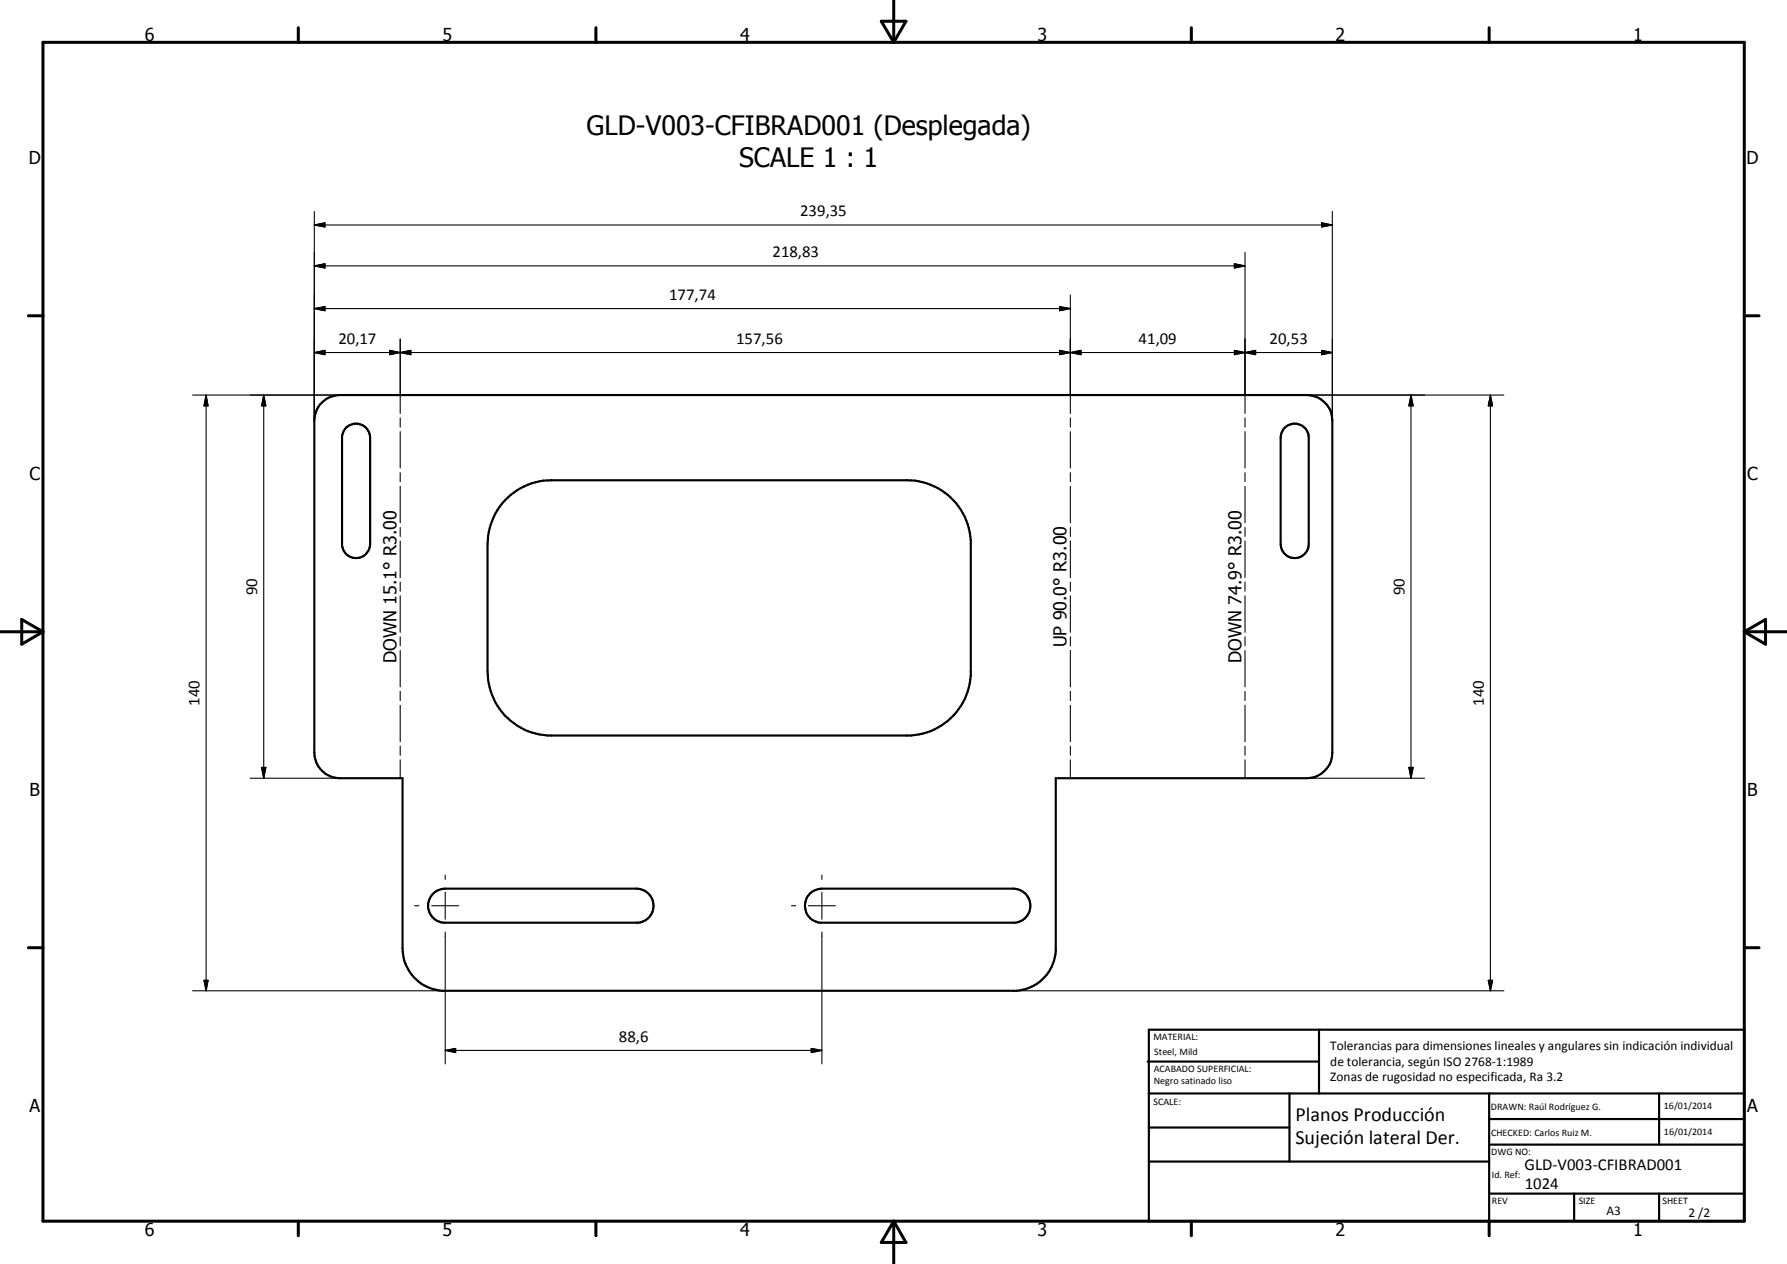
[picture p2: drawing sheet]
<svg xmlns="http://www.w3.org/2000/svg" width="420mm" height="297mm" viewBox="0 0 420 297" stroke-linecap="round" stroke-linejoin="round" font-family="sans-serif">
<g fill="none" stroke="#000" stroke-width=".51">
<path d="M75.3 95a6.1 6.1 0 0 1 4.6-2.2h227.3a6.1 6.1 0 0 1 6.1 6v78a6.1 6.1 0 0 1-6.1 6.1h-59v40.7a10.1 10.1 0 0 1-9.2 9.2h-135.1a10 10 0 0 1-9.3-10v-39.9h-14.7a6.1 6.1 0 0 1-6-6.1v-78l.5-2.2zM81.4 100.5a3.3 3.3 0 0 1 3.6-.7 3.3 3.3 0 0 1 2 3.1v24.9a3.3 3.3 0 0 1-3.1 3.4 3.3 3.3 0 0 1-3.5-2.9v-25.9l.4-1.2zM118.7 117.6a15 15 0 0 1 11-4.7h83.6a15 15 0 0 1 14.9 14v31.9a15 15 0 0 1-14 14h-85.5a15 15 0 0 1-14.1-14.9v-30.1a15.6 15.6 0 0 1 4.1-10.2zM302.1 100.5a3.3 3.3 0 0 1 3.6-.7 3.3 3.3 0 0 1 2 3.1v24.9a3.3 3.3 0 0 1-3.3 3.3 3.3 3.3 0 0 1-3.3-3.3v-24.9l.3-1.3zM101.7 210.2a3.9 3.9 0 0 1 3-1.4h44.9a4 4 0 0 1 4 3.8 4 4 0 0 1-3.5 4.2h-45.9a4 4 0 0 1-2.5-6.6zM190.6 209.8l1.2-.7 1.4-.3h45a4 4 0 0 1 4 3.8 4 4 0 0 1-3.5 4.2h-45.9a4 4 0 0 1-3.4-2.8 4 4 0 0 1 1.2-4.2zM269.8 249.5h40.3M270.1 242h140v45h-140zM270.1 257h140M303.2 257v16M310.1 242v15M350.1 257v30"/>
<path d="M390.1 257v12M270.1 265h33.1M270.1 273h80M350.1 269h60M350.1 263h60M350.1 280.5h60M370.1 280.5v6.5M390.1 280.5v6.5"/>
</g>
<g fill="none" stroke="#000" stroke-width=".25">
<path d="M73.9 52.9l2.5-.5v.9zM73.9 52.9h239.4M73.9 49.7v49.1M292.7 59.3v37.9M310.8 52.4l2.5 .5-2.5 .4zM313.3 49.7v49.1M73.9 62.5l2.5-.5v1zM73.9 72.5l2.5-.4v.9zM73.9 62.5h218.8M73.9 72.5h177.8M94.1 79.7v17.5M249.1 72.1l2.6 .4-2.6 .5z"/>
<path d="M251.7 69.3v27.9M290.2 62l2.5 .5-2.5 .5zM45.3 92.8h34.6M48.5 92.8l.4 2.6h-.9zM48.5 92.8v140M62 92.8l.5 2.6h-1zM62 92.8v90.1M73.9 82.8l2.5-.5v1.1zM73.9 82.8h239.4M91.6 82.3l2.5 .5-2.5 .6zM91.6 82.3l5 1.1v-1.1l-5 1.1zM94.1 82.8l2.5-.5v1.1z"/>
<path d="M94.1 98.2v2.2M249.1 82.3l2.6 .5-2.6 .6zM251.7 82.8l2.5-.5v1.1zM251.7 98.2v2.2M290.2 82.3l2.5 .5-2.5 .6zM290.2 82.3l5 1.1v-1.1l-5 1.1zM292.7 82.8l2.5-.5v1.1zM292.7 98.2v2.2M307.2 92.8h46.4M310.8 82.3l2.5 .5-2.5 .6zM331.8 92.8l.5 2.6h-1.1zM331.8 92.8v90.1"/>
<path d="M350.4 92.8l.5 2.6h-1zM350.4 92.8v140M94.1 101.4v8.6M94.1 111.1v2.1M94.1 114.3v8.6M251.7 101.4v8.6M251.7 111.1v2.1M251.7 114.3v8.6M292.7 101.4v8.6M292.7 111.1v2.1M292.7 114.3v8.6M94.1 124v2.1"/>
<path d="M94.1 127.1v8.6M94.1 136.8v2.1M94.1 140v8.6M251.7 124v2.1M251.7 127.1v8.6M251.7 136.8v2.1M251.7 140v8.6M292.7 124v2.1M292.7 127.1v8.6M292.7 136.8v2.1M292.7 140v8.6M94.1 149.6v2.2"/>
<path d="M94.1 152.9v8.5M251.7 149.6v2.2M251.7 152.9v8.5M292.7 149.6v2.2M292.7 152.9v8.5M94.1 162.5v2.1M94.1 165.7v8.6M94.1 175.3v2.2M94.1 178.6v4.3M251.7 162.5v2.1M251.7 165.7v8.6M251.7 175.3v2.2"/>
<path d="M251.7 178.6v4.3M292.7 162.5v2.1M292.7 165.7v8.6M292.7 175.3v2.2M292.7 178.6v4.3M58.8 182.9h21.1M61.5 180.3h1l-.5 2.6zM307.2 182.9h27.7M331.2 180.3h1.1l-.5 2.6zM97.5 212.9h1M101.5 212.9h6.4M104.7 205.7v1"/>
<path d="M104.7 209.7v6.3M104.7 219v31M186.1 212.9h1M190.1 212.9h6.3M193.2 205.7v1M193.2 209.7v6.3M193.2 219v31M45.3 232.8h59.4M48 230.4h.9l-.4 2.4zM238.2 232.8h115.4M349.9 230.4h1l-.5 2.4zM104.7 246.8l2.4-.4v1z"/>
<path d="M104.7 246.8h88.5M190.7 246.4l2.5 .4-2.5 .6z"/>
</g>
<g fill="none" stroke="#000" stroke-width=".71">
<path d="M10.1 9.9h400v277.1h-400zM70.1 6.5v3.4M140.1 6.5v3.4M207.2 5h5.8l-2.9 4.9zM210.1 0v9.9M280.1 6.5v3.4M350.1 6.5v3.4M6.7 74.2h3.4M410.1 74.2h3.5M.1 148.5h10M5.1 145.6l5 2.9-5 2.9zM410.1 148.5h10"/>
<path d="M410.1 148.5l5-2.9v5.8zM6.7 222.7h3.4M410.1 222.7h3.5M70.1 287v3.4M140.1 287v3.4M210.1 287v10M210.1 287l2.9 5h-5.8zM280.1 287v3.4M350.1 287v3.4"/>
</g>
<g fill="#000">
<path d="M73.9 52.9l2.5-.5v.9zM310.8 52.4l2.5 .5-2.5 .4zM73.9 62.5l2.5-.5v1zM73.9 72.5l2.5-.4v.9zM249.1 72.1l2.6 .4-2.6 .5zM290.2 62l2.5 .5-2.5 .5zM48.5 92.8l.4 2.6h-.9zM62 92.8l.5 2.6h-1zM73.9 82.8l2.5-.5v1.1zM91.6 82.3l2.5 .5-2.5 .6zM94.1 82.8l2.5-.5v1.1zM249.1 82.3l2.6 .5-2.6 .6z"/>
<path d="M251.7 82.8l2.5-.5v1.1zM290.2 82.3l2.5 .5-2.5 .6zM292.7 82.8l2.5-.5v1.1zM310.8 82.3l2.5 .5-2.5 .6zM331.8 92.8l.5 2.6h-1.1zM350.4 92.8l.5 2.6h-1zM61.5 180.3h1l-.5 2.6zM331.2 180.3h1.1l-.5 2.6zM48 230.4h.9l-.4 2.4zM349.9 230.4h1l-.5 2.4zM104.7 246.8l2.4-.4v1zM190.7 246.4l2.5 .4-2.5 .6z"/>
</g>
<g font-size="6.3">
<text x="137.9" y="31.7">GLD-V003-CFIBRAD001 (Desplegada)</text>
<text x="173.8" y="39.2">SCALE 1 : 1</text>
</g>
<g font-size="4.7">
<text x="304.6" y="263.5">Planos Producción</text>
<text x="304.6" y="268.9">Sujeción lateral Der.</text>
</g>
<g font-size="4.2">
<text x="34" y="9.6">6</text>
<text x="104" y="9.6">5</text>
<text x="174" y="9.6">4</text>
<text x="244" y="9.6">3</text>
<text x="314" y="9.6">2</text>
<text x="384" y="9.6">1</text>
<text x="6.8" y="38.7">D</text>
<text x="410.6" y="38.7">D</text>
<text x="7" y="112.9">C</text>
<text x="410.8" y="112.9">C</text>
<text x="93.2" y="155.8" transform="rotate(-90 93.2 155.8)">DOWN 15.1° R3.00</text>
<text x="250.8" y="152.1" transform="rotate(-90 250.8 152.1)">UP 90.0° R3.00</text>
<text x="291.9" y="155.8" transform="rotate(-90 291.9 155.8)">DOWN 74.9° R3.00</text>
<text x="7" y="187.1">B</text>
<text x="410.8" y="187.1">B</text>
<text x="7" y="261.4">A</text>
<text x="410.8" y="261.4">A</text>
<text x="34" y="290.4">6</text>
<text x="104" y="290.4">5</text>
<text x="174" y="290.4">4</text>
<text x="244" y="290.4">3</text>
<text x="314" y="290.4">2</text>
<text x="384" y="290.4">1</text>
</g>
<g font-size="3.9">
<text x="188.2" y="50.8">239,35</text>
<text x="181.6" y="60.4">218,83</text>
<text x="157.3" y="70.5">177,74</text>
<text x="79.6" y="80.8">20,17</text>
<text x="173.1" y="80.8">157,56</text>
<text x="267.7" y="80.8">41,09</text>
<text x="298.5" y="80.8">20,53</text>
<text x="60.5" y="139.9" transform="rotate(-90 60.5 139.9)">90</text>
<text x="330.2" y="139.9" transform="rotate(-90 330.2 139.9)">90</text>
<text x="46.9" y="165.9" transform="rotate(-90 46.9 165.9)">140</text>
<text x="348.9" y="165.9" transform="rotate(-90 348.9 165.9)">140</text>
<text x="145.5" y="244.8">88,6</text>
<text x="358.5" y="275">GLD-V003-CFIBRAD001</text>
<text x="358.5" y="279.4">1024</text>
</g>
<g font-size="3.1">
<text x="312.7" y="246.8">Tolerancias para dimensiones lineales y angulares sin indicación individual</text>
<text x="312.7" y="250.4">de tolerancia, según ISO 2768-1:1989</text>
<text x="312.7" y="254">Zonas de rugosidad no especificada, Ra 3.2</text>
<text x="377.7" y="285.6">A3</text>
<text x="397" y="285.9">2 /2</text>
</g>
<g font-size="2.4">
<text x="271.2" y="244.4">MATERIAL:</text>
<text x="271.3" y="252">ACABADO SUPERFICIAL:</text>
<text x="271.4" y="247.9">Steel, Mild</text>
<text x="271.3" y="254.6">Negro satinado liso</text>
<text x="271.2" y="259.7">SCALE:</text>
<text x="350.6" y="260.8">DRAWN: Raúl Rodríguez G.</text>
<text x="391.2" y="260.6">16/01/2014</text>
<text x="350.6" y="267">CHECKED: Carlos Ruiz M.</text>
<text x="391.2" y="266.7">16/01/2014</text>
<text x="350.6" y="271.4">DWG NO:</text>
<text x="350.8" y="276.9">Id. Ref:</text>
<text x="350.8" y="282.8">REV</text>
<text x="371.2" y="282.9">SIZE</text>
<text x="390.9" y="282.9">SHEET</text>
</g>
</svg>
